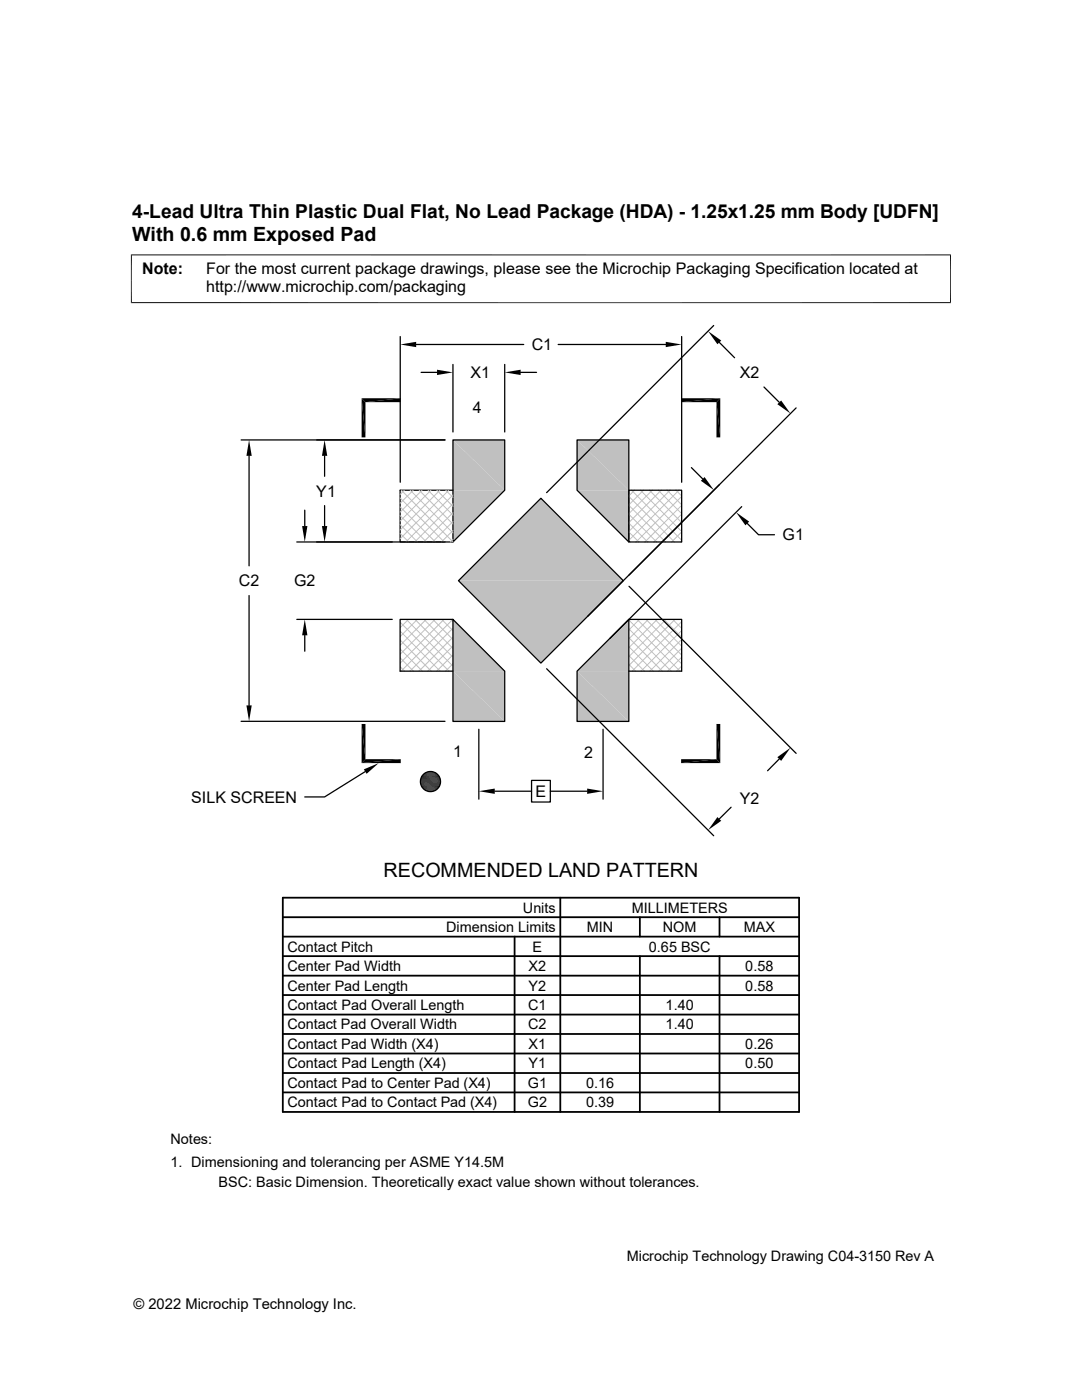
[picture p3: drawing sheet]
<svg xmlns="http://www.w3.org/2000/svg" width="216mm" height="279mm" viewBox="0 0 216 279" stroke-linecap="round" stroke-linejoin="round" font-family="sans-serif">
<g fill="#c0c0c0">
<path d="M107.9 99.4l16.5 16.5h-32.9z"/>
<path d="M91.5 115.9h32.9l-16.5 16.4z"/>
</g>
<path d="M91.5 115.9l16.4-16.5 16.5 16.5-16.5 16.4z" fill="none" stroke="#000" stroke-width=".25"/>
<g fill="#c0c0c0">
<path d="M90.4 97.8h10.3l-10.3 10.4z"/>
<path d="M115.1 97.8h10.4v10.4z"/>
<path d="M115.1 87.8l10.4 10h-10.4z"/>
<path d="M115.1 87.8h10.4v10z"/>
<path d="M90.4 87.8l10.3 10h-10.3z"/>
<path d="M90.4 87.8h10.3v10z"/>
<path d="M90.4 123.6l10.3 10.3h-10.3z"/>
<path d="M125.5 123.6v10.3h-10.4z"/>
<path d="M115.1 133.9l10.4 10.1h-10.4z"/>
<path d="M115.1 133.9h10.4v10.1z"/>
<path d="M90.4 133.9l10.3 10.1h-10.3z"/>
<path d="M90.4 133.9h10.3v10.1z"/>
</g>
<g fill="none" stroke="#000" stroke-width=".25">
<path d="M79.9 67.2v29M83 68.7h21.5M84 74.3h3.2M90.4 72.7v13.5M100.7 72.7v13.5M103.9 74.3h3.2M111.4 68.7h21.4M136 67.2v29M142.4 65l-33.3 33.3M143.5 68.3l3.1 3.1M152.4 77.2l3.1 3.1M48.1 87.8h40.7"/>
<path d="M49.7 91v21.9M64.8 91v4.1M90.4 97.8h-10.6v10.4h10.6M90.4 87.8h10.3v10l-10.3 10.4zM115.1 87.8h10.4v20.4l-10.4-10.4zM138 93.3l2.2 2.3M158.9 81.4l-41.6 41.6M49.7 118.9v21.9M59.2 108.2h29.6M60.8 101.8v3.2M64.8 100.9v4.1M125.5 117l33.4 33.3"/>
<path d="M136 108.1v-10.3h-10.5v10.4h10.5M148 101.1l-26.3 26.3M149.1 104.5l2.3 2.2h3.1M59.2 123.6h19.1M60.8 126.8v3.2M90.4 123.6l10.3 10.3v10.1h-10.3zM90.4 123.6h-10.6v10.3h10.6M109.1 133.5l33.3 33.3M115.1 133.9l10.4-10.3v20.4h-10.4zM125.5 123.6h10.5M136 123.7v10.2h-10.5M48.1 144h40.7"/>
<path d="M72.9 154l-8.1 5h-4M95.5 145.5v14M98.7 157.9h7.4M106.1 155.7h3.7v4.4h-3.7zM109.8 157.9h7.4M120.3 145.5v14M155.5 151.5l-2.3 2.3M145.9 161.1l-2.4 2.3"/>
<circle cx="85.9" cy="156" r="2.01"/>
</g>
<g fill="none" stroke="#c0c0c0" stroke-width=".2">
<path d="M79.8 99.4l8.8 8.8M80.1 97.8l10.3 10.3M80.7 97.8l-.9 .9M81.9 97.8l8.5 8.6M82.5 97.8l-2.7 2.6M83.6 97.8l6.8 6.8M84.2 97.8l-4.4 4.4M85.4 97.8l5 5M86 97.8l-6.2 6.2M87.2 97.8l3.2 3.2M87.8 97.8l-8 8M88.9 97.8l1.5 1.5"/>
<path d="M89.6 97.8l-9.8 9.7M90.4 98.8l-9.4 9.4M125.5 99.1l9.1 9.1M126 97.8l10 10M126.6 97.8l-1.1 1.2M127.8 97.8l8.2 8.3M128.4 97.8l-2.9 3M129.6 97.8l6.4 6.5M130.2 97.8l-4.7 4.7M131.3 97.8l4.7 4.7M131.9 97.8l-6.4 6.5M133.1 97.8l2.9 2.9"/>
<path d="M133.7 97.8l-8.2 8.3M134.9 97.8l1.1 1.2M135.5 97.8l-10 10M136 99.1l-9.1 9.1M79.8 101.2l7.1 7M79.8 102.9l5.3 5.3M79.8 104.7l3.5 3.5M79.8 106.5l1.8 1.7M90.4 107.6l-.5 .6M90.4 105.9l-2.3 2.3M90.4 104.1l-4.1 4.1M90.4 102.3l-5.9 5.9"/>
<path d="M90.4 100.5l-7.6 7.7M125.5 107.9l.2 .3M125.5 106.2l2 2M125.5 104.4l3.7 3.8M125.5 102.6l5.5 5.6M125.5 100.8l7.3 7.4M136 100.9l-7.3 7.3M136 102.6l-5.5 5.6M136 104.4l-3.8 3.8M136 106.2l-2 2M136 108l-.2 .2M79.8 124.2l9.8 9.7"/>
<path d="M79.8 126l8 7.9M79.8 127.7l6.2 6.2M79.8 129.5l4.5 4.4M79.8 131.3l2.7 2.6M79.8 133.1l.9 .8M81 123.6l9.4 9.3M81.5 123.6l-1.7 1.7M82.8 123.6l7.6 7.6M83.3 123.6l-3.5 3.4M84.6 123.6l5.8 5.8M85 123.6l-5.2 5.2M86.4 123.6l4 4"/>
<path d="M86.8 123.6l-7 7M88.1 123.6l2.3 2.3M88.6 123.6l-8.8 8.8M89.9 123.6l.5 .5M90.4 123.6l-10.4 10.3M90.4 132.5l-1.5 1.4M90.4 130.7l-3.3 3.2M90.4 128.9l-5 5M90.4 127.1l-6.8 6.8M90.4 125.4l-8.6 8.5M125.5 132.6l1.3 1.3M125.5 130.8l3.1 3.1"/>
<path d="M125.5 129.1l4.9 4.8M125.5 127.3l6.6 6.6M125.5 125.5l8.4 8.4M125.5 123.7l10.2 10.2M125.8 123.6l-.3 .4M127.1 123.6l8.9 8.9M127.6 123.6l-2.1 2.1M128.9 123.6l7.1 7.1M129.4 123.6l-3.9 3.9M130.7 123.6l5.3 5.3M131.1 123.6l-5.6 5.7M132.4 123.6l3.6 3.6"/>
<path d="M132.9 123.6l-7.4 7.4M134.2 123.6l1.8 1.8M134.7 123.6l-9.2 9.2M136 123.6h.1M136 124.1l-9.9 9.8M136 125.8l-8.1 8.1M136 127.6l-6.3 6.3M136 129.4l-4.6 4.5M136 131.1l-2.8 2.8M136 132.9l-1 1"/>
</g>
<g fill="none" stroke="#000" stroke-width=".36">
<path d="M56.4 179.2h103v42.7h-103zM111.8 179.2v42.7M56.4 183h103M56.4 186.9h103M56.4 194.7h103M56.4 190.8h103M56.4 198.6h103M102.7 186.9v35M127.7 183v3.9M127.7 190.8v31.1M143.6 183v3.9M143.6 190.8v31.1"/>
<path d="M56.4 206.4h103M56.4 210.2h103M56.4 214.1h103M56.4 202.5h103M56.4 218h103"/>
</g>
<g fill="#000">
<path d="M72.2 79.5l.7 7.8h-.7zM72.2 79.5h7.8l-7.1 .8zM79.9 68.7l3.1-.5v1.1zM87.2 73.8l3.2 .5-3.2 .5zM100.7 74.3l3.2-.5v1zM132.8 68.2l3.2 .5-3.2 .6zM135.9 79.5h7.8l-7.8 .8zM143.7 79.5v7.8l-.7-7zM141.3 66.1l2.6 1.9-.7 .7zM155.1 80.7l.8-.8 1.8 2.6zM49.7 87.8l.5 3.2h-1zM64.8 87.8l.5 3.2h-1.1z"/>
<path d="M72.2 79.5l.7 .8v7zM72.9 80.3l7.1-.8v.8zM135.9 80.3l7.8-.8-.7 .8zM139.8 95.9l.8-.7 1.9 2.6zM143 80.3l.7 7h-.7zM60.3 105h1l-.5 3.2zM64.2 105h1.1l-.5 3.2zM146.9 102.2l2.6 1.9-.8 .7zM60.8 123.6l.5 3.2h-1zM49.2 140.8h1l-.5 3.2zM72.2 144.5l.7 7-.7 .8zM72.6 153.5l3-1.2-2.4 2.1z"/>
<path d="M72.2 144.5h.7v7zM72.2 152.3l7.8-.8v.8zM72.9 151.5h7.1l-7.8 .8zM84.9 157.7l1.8 .1zM85.1 154.1l1.8 .1zM85.1 157.8l1.5 .1zM85.1 157.8h1.6zM85.1 154.1h1.6zM85.2 154.1h1.5zM85.2 157.9h1.2zM85.2 157.9h1.4zM85.2 154.1h1.4z"/>
<path d="M85.5 154l1.1 .1zM85.5 157.9l.6 .1zM85.5 157.9h.9zM85.5 154h.9zM85.6 154h.8zM85.6 158h.5zM85.6 154h.5zM95.5 157.9l3.2-.5v1zM117.2 157.4l3.1 .5-3.1 .5zM135.9 151.5h7.1l-7.1 .8zM135.9 152.3l7.1-.8 .7 .8zM143 144.5l.7 7.8-.7-.8z"/>
<path d="M143 144.5h.7v7.8zM155.1 151.1l2.6-1.9-1.8 2.6zM143.2 163.1l.7 .7-2.6 1.9z"/>
</g>
<g fill="none" stroke="#000" stroke-width=".2">
<path d="M26.1 50.9h163.7M26.2 50.8v9.7M189.7 50.8v9.7M26.1 60.4h163.7M83.9 155.7h4M83.9 155.9h4M83.9 156.1h4M83.9 156.3h4M83.9 156.5h4M83.9 155.5h4M83.9 155.3h3.9M83.9 156.6h3.9"/>
<path d="M84 156.8h3.8M84 155.1h3.8M84.1 155h3.6M84.1 157h3.6M84.2 157.2h3.4M84.2 154.8h3.4M84.3 154.7h3.2M84.3 157.3h3.2M84.5 157.4h2.9M84.5 154.5h2.9M84.6 157.6h2.6M84.6 154.4h2.6"/>
<path d="M84.8 157.7h2.3M84.8 154.3h2.3M84.9 154.2h2M84.9 157.8h2"/>
</g>
<g font-size="3.9">
<text x="26.4" y="48">With 0.6 mm Exposed Pad</text>
<text x="76.5" y="175">RECOMMENDED LAND PATTERN</text>
</g>
<text font-size="3.8" x="26.4" y="43.5">4-Lead Ultra Thin Plastic Dual Flat, No Lead Package (HDA) - 1.25x1.25 mm Body [UDFN]</text>
<g font-size="3.2">
<text x="28.4" y="54.6">Note:</text>
<text x="41.1" y="58.3">http://www.microchip.com/packaging</text>
<text x="41.1" y="54.6">For the most current package drawings, please see the Microchip Packaging Specification located at</text>
<text x="106.1" y="69.9">C1</text>
<text x="93.9" y="75.5">X1</text>
<text x="147.6" y="75.5">X2</text>
<text x="94.3" y="82.4">4</text>
<text x="63.1" y="99.1">Y1</text>
<text x="156.1" y="107.8">G1</text>
<text x="47.7" y="117">C2</text>
<text x="58.7" y="117">G2</text>
<text x="90.4" y="151.1">1</text>
<text x="116.5" y="151.4">2</text>
<text x="38.2" y="160.2">SILK SCREEN</text>
<text x="106.8" y="159">E</text>
<text x="147.6" y="160.5">Y2</text>
</g>
<g font-size="2.9">
<text x="104.3" y="182.1">Units</text>
<text x="126" y="182.1">MILLIMETERS</text>
<text x="57.3" y="189.9">Contact Pitch</text>
<text x="89" y="186">Dimension Limits</text>
<text x="106.3" y="189.9">E</text>
<text x="117.1" y="186">MIN</text>
<text x="129.5" y="189.9">0.65 BSC</text>
<text x="132.3" y="186">NOM</text>
<text x="148.4" y="186">MAX</text>
<text x="57.3" y="193.8">Center Pad Width</text>
<text x="57.3" y="197.7">Center Pad Length</text>
<text x="105.5" y="197.7">Y2</text>
<text x="105.5" y="193.8">X2</text>
<text x="148.7" y="197.7">0.58</text>
<text x="148.7" y="193.8">0.58</text>
<text x="57.3" y="201.6">Contact Pad Overall Length</text>
<text x="105.4" y="201.6">C1</text>
<text x="132.8" y="201.6">1.40</text>
<text x="57.3" y="205.4">Contact Pad Overall Width</text>
<text x="57.3" y="209.3">Contact Pad Width (X4)</text>
<text x="105.4" y="205.4">C2</text>
<text x="105.5" y="209.3">X1</text>
<text x="132.8" y="205.4">1.40</text>
<text x="148.7" y="209.3">0.26</text>
<text x="57.3" y="213.2">Contact Pad Length (X4)</text>
<text x="105.5" y="213.2">Y1</text>
<text x="148.7" y="213.2">0.50</text>
<text x="57.3" y="221">Contact Pad to Contact Pad (X4)</text>
<text x="57.3" y="217.1">Contact Pad to Center Pad (X4)</text>
<text x="105.3" y="217.1">G1</text>
<text x="105.3" y="221">G2</text>
<text x="116.9" y="217.1">0.16</text>
<text x="116.9" y="221">0.39</text>
<text x="34" y="228.3">Notes:</text>
<text x="34" y="232.9">1. Dimensioning and tolerancing per ASME Y14.5M</text>
<text x="43.6" y="236.9">BSC: Basic Dimension. Theoretically exact value shown without tolerances.</text>
<text x="125.1" y="251.7">Microchip Technology Drawing C04-3150 Rev A</text>
<text x="26.6" y="261.3">© 2022 Microchip Technology Inc.</text>
</g>
</svg>
